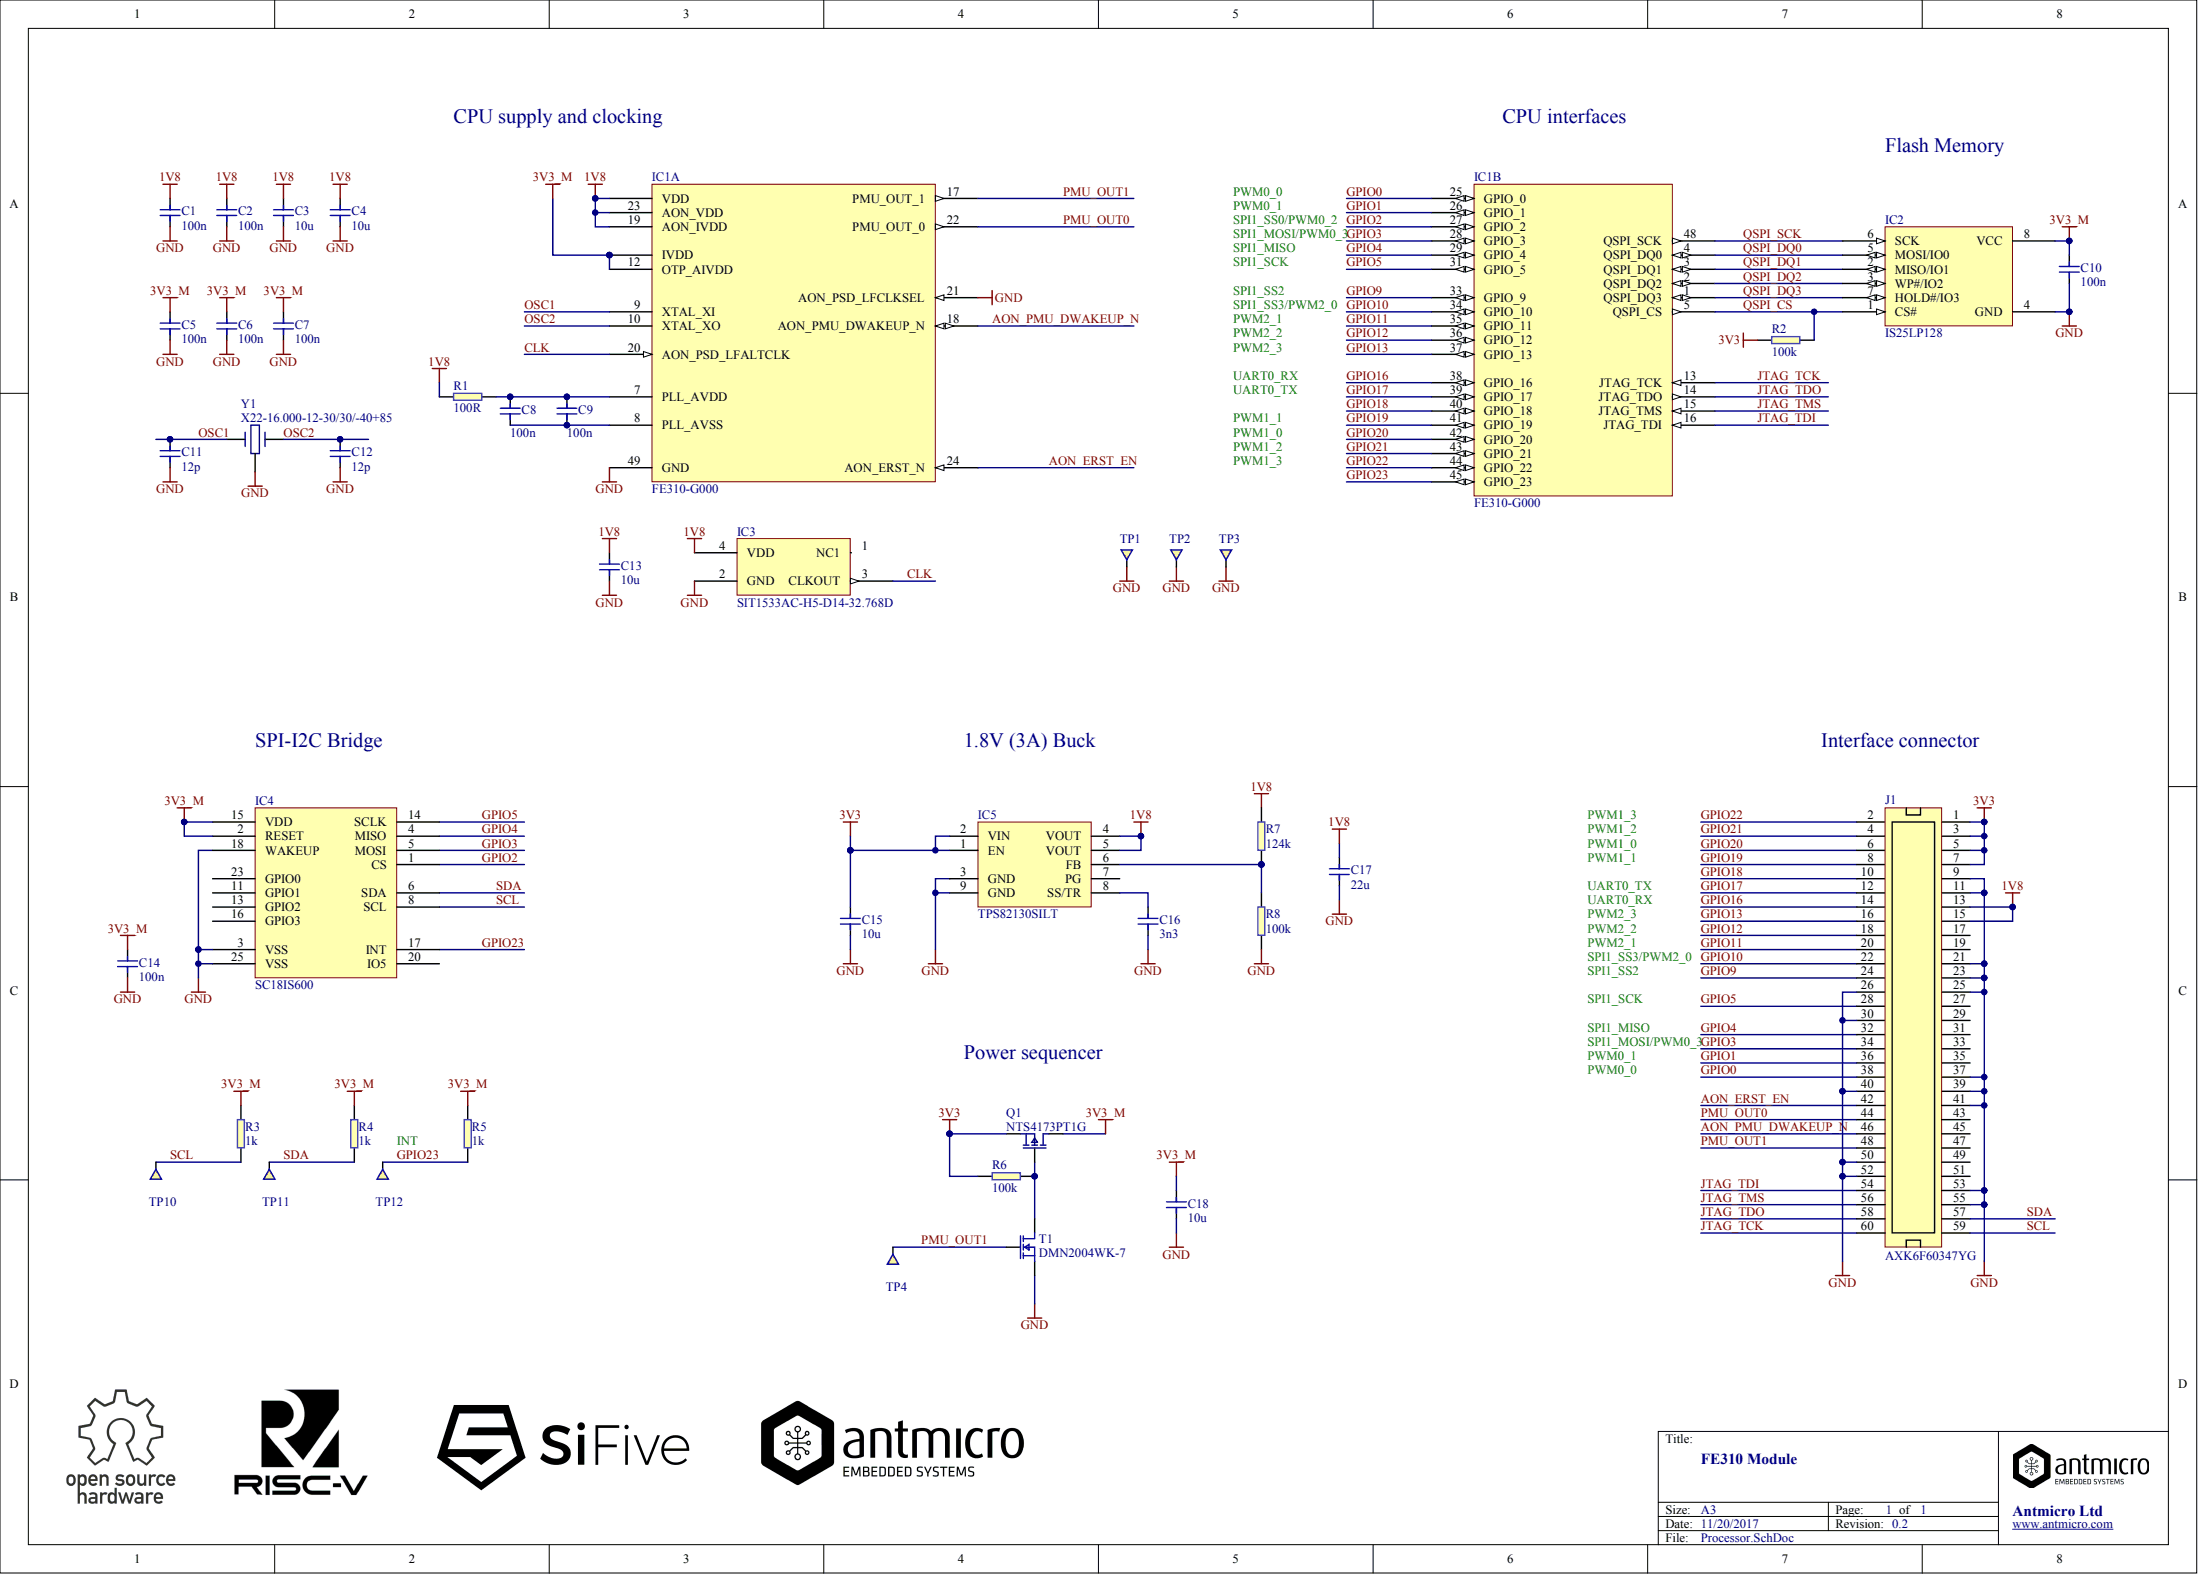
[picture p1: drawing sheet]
# Altium project FE310_Module.PrjPcb
AM_Approved: P. Katarzynski; AM_Author: H. Szwed; AM_Revision: 0.2; AM_Title: FE310 Module
1 sheet, 42 parts. Net scope: global (net labels, ports and power ports of the same name join across sheets).
Board file: PCB.PcbDoc

## Sheet Processor.SchDoc
size A3; SheetNumber: 1; SheetTotal: 1; PageSetup: Record=PageOptions¦CenterHorizontal=True¦CenterVertical=True¦PrintScale=0.97¦XCorrection=1.00¦YCorrection=1.00¦PrintKind=1¦BorderSize=5000000¦LeftOffset=0¦BottomOffset=0¦Orientation=2¦PaperLength=2970¦PaperWidth=2100¦Scale=100¦PaperSource=7¦PrintQuality=600¦MediaType=1¦DitherType=10¦PaperKind=A4¦PrintScaleMode=1

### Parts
C1  100n  [0402]
C2  100n  [0402]
C3  10u  [0402]
C4  10u  [0402]
C5  100n  [0402]
C6  100n  [0402]
C7  100n  [0402]
C8  100n  [0402]
C9  100n  [0402]
C10  100n  [0402]
C11  12p  [0402]
C12  12p  [0402]
C13  10u  [0402]
C14  100n  [0402]
C15  10u  [0402]
C16  3n3  [0402]
C17  22u  [0603]
C18  10u  [0402]
IC1  FE310-G000  [FE310-G000]  (parts A,B of 2)
IC2  IS25LP128  [WSON_6x5mm_8pin]
IC3  SIT1533AC-H5-D14-32.768D  [SIT1533AC]
IC4  SC18IS600  [QFN-24_4X4MM]
IC5  TPS82130SILT  [MicroSIP]
J1  AXK6F60347YG  [AXK6F60347YG]
Q1  NTS4173PT1G  [SC70-3]
R1  100R  [0402]
R2  100k  [0402]
R3  1k  [0402]
R4  1k  [0402]
R5  1k  [0402]
R6  100k  [0402]
R7  124k  [0402]
R8  100k  [0402]
T1  DMN2004WK-7  [SC70-3]
TP1  Testpad  [TP-R-0.7]  (value not drawn)  (no BOM)
TP2  Testpad  [TP-R-0.7]  (value not drawn)  (no BOM)
TP3  Testpad  [TP-R-0.7]  (value not drawn)  (no BOM)
TP4  Testpad  [TP-R-0.7]  (value not drawn)  (no BOM)
TP10  Testpad  [TP-R-0.7]  (value not drawn)  (no BOM)
TP11  Testpad  [TP-R-0.7]  (value not drawn)  (no BOM)
TP12  Testpad  [TP-R-0.7]  (value not drawn)  (no BOM)
Y1  X22-16.000-12-30/30/-40+85  [CRYSTAL_X22_2.5x2mm]

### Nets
1V8: C1.2 C2.2 C3.2 C4.2 C13.2 C17.2 IC1.19(AON_IVDD) IC1.23(AON_VDD) IC1.VDD IC3.4(VDD) IC5.4(VOUT) IC5.5(VOUT) J1.13 J1.15 R1.1 R7.1
3V3: C15.2 IC5.1(EN) IC5.2(VIN) J1.1 J1.3 J1.5 J1.7 Q1.2(S) R2.1 R6.1
3V3_M: C5.2 C6.2 C7.2 C10.2 C14.2 C18.2 IC1.12(OTP_AIVDD) IC1.IVDD IC2.8(VCC) IC4.2(RESET) IC4.15(VDD) Q1.3(D) R3.1 R4.1 R5.1
GND: C1.1 C2.1 C3.1 C4.1 C5.1 C6.1 C7.1 C10.1 C11.1 C12.1 C13.1 C14.1 C15.1 C16.1 C17.1 C18.1 IC1.21(AON_PSD_LFCLKSEL) IC1.49(GND) IC2.4(GND) IC3.2(GND) IC4.3(VSS) IC4.18(WAKEUP) IC4.25(VSS) IC5.3(GND) IC5.9(GND) J1.9 J1.11 J1.21 J1.23 J1.25 J1.26 J1.30 J1.37 J1.39 J1.40 J1.41 J1.50 J1.52 J1.53 J1.55 R8.2 T1.2(S) TP1.1 TP2.1 TP3.1 Y1.GND
AON_ERST_EN: IC1.24(AON_ERST_N) J1.42
AON_PMU_DWAKEUP_N: IC1.18(AON_PMU_DWAKEUP_N) J1.46
CLK: IC1.20(AON_PSD_LFALTCLK) IC3.3(CLKOUT)
GPIO0: IC1.25(GPIO_0) J1.38
GPIO1: IC1.26(GPIO_1) J1.36
GPIO2: IC1.27(GPIO_2) IC4.1(CS)
GPIO3: IC1.28(GPIO_3) IC4.5(MOSI) J1.34
GPIO4: IC1.29(GPIO_4) IC4.4(MISO) J1.32
GPIO5: IC1.31(GPIO_5) IC4.14(SCLK) J1.28
GPIO9: IC1.33(GPIO_9) J1.24
GPIO10: IC1.34(GPIO_10) J1.22
GPIO11: IC1.35(GPIO_11) J1.20
GPIO12: IC1.36(GPIO_12) J1.18
GPIO13: IC1.37(GPIO_13) J1.16
GPIO16: IC1.38(GPIO_16) J1.14
GPIO17: IC1.39(GPIO_17) J1.12
GPIO18: IC1.40(GPIO_18) J1.10
GPIO19: IC1.41(GPIO_19) J1.8
GPIO20: IC1.42(GPIO_20) J1.6
GPIO21: IC1.43(GPIO_21) J1.4
GPIO22: IC1.44(GPIO_22) J1.2
GPIO23: IC1.45(GPIO_23) IC4.17(INT) R5.2 TP12.1
JTAG_TCK: IC1.13(JTAG_TCK) J1.60
JTAG_TDI: IC1.16(JTAG_TDI) J1.54
JTAG_TDO: IC1.14(JTAG_TDO) J1.58
JTAG_TMS: IC1.15(JTAG_TMS) J1.56
OSC1: C11.2 IC1.9(XTAL_XI) Y1.1
OSC2: C12.2 IC1.10(XTAL_XO) Y1.3
PMU_OUT0: IC1.22(PMU_OUT_0) J1.44
PMU_OUT1: IC1.17(PMU_OUT_1) J1.48 T1.1(G) TP4.1
QSPI_CS: IC1.5(QSPI_CS) IC2.1(CS#) R2.2
QSPI_DQ0: IC1.4(QSPI_DQ0) IC2.5(MOSI/IO0)
QSPI_DQ1: IC1.3(QSPI_DQ1) IC2.2(MISO/IO1)
QSPI_DQ2: IC1.2(QSPI_DQ2) IC2.3(WP#/IO2)
QSPI_DQ3: IC1.1(QSPI_DQ3) IC2.7(HOLD#/IO3)
QSPI_SCK: IC1.48(QSPI_SCK) IC2.6(SCK)
SCL: IC4.8(SCL) J1.59 R3.2 TP10.1
SDA: IC4.6(SDA) J1.57 R4.2 TP11.1
NetC8_1: C8.1 C9.1 IC1.8(PLL_AVSS)
NetC8_2: C8.2 C9.2 IC1.7(PLL_AVDD) R1.2
NetC16_2: C16.2 IC5.8(SS/TR)
NetIC5_6: IC5.6(FB) R7.2 R8.1
NetQ1_1: Q1.1(G) R6.2 T1.3(D)

Not connected (* = marked no-connect by the designer): IC3 1(NC1); IC4 11(GPIO1)* 13(GPIO2)* 16(GPIO3)* 20(IO5)* 23(GPIO0)*; IC5 7(PG)*; J1 17* 19* 27* 29* 31* 33* 35* 43* 45* 47* 49* 51*

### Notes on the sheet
- CPU supply and clocking
- CPU interfaces
- Flash Memory
- PWM0_0
- PWM0_1
- SPI1_SS0/PWM0_2
- SPI1_MOSI/PWM0_3
- SPI1_MISO
- SPI1_SCK
- SPI1_SS2
- SPI1_SS3/PWM2_0
- PWM2_1
- PWM2_2
- PWM2_3
- UART0_RX
- UART0_TX
- PWM1_1
- PWM1_0
- PWM1_2
- PWM1_3
- SPI-I2C Bridge
- 1.8V (3A) Buck
- Interface connector
- Power sequencer
- INT
